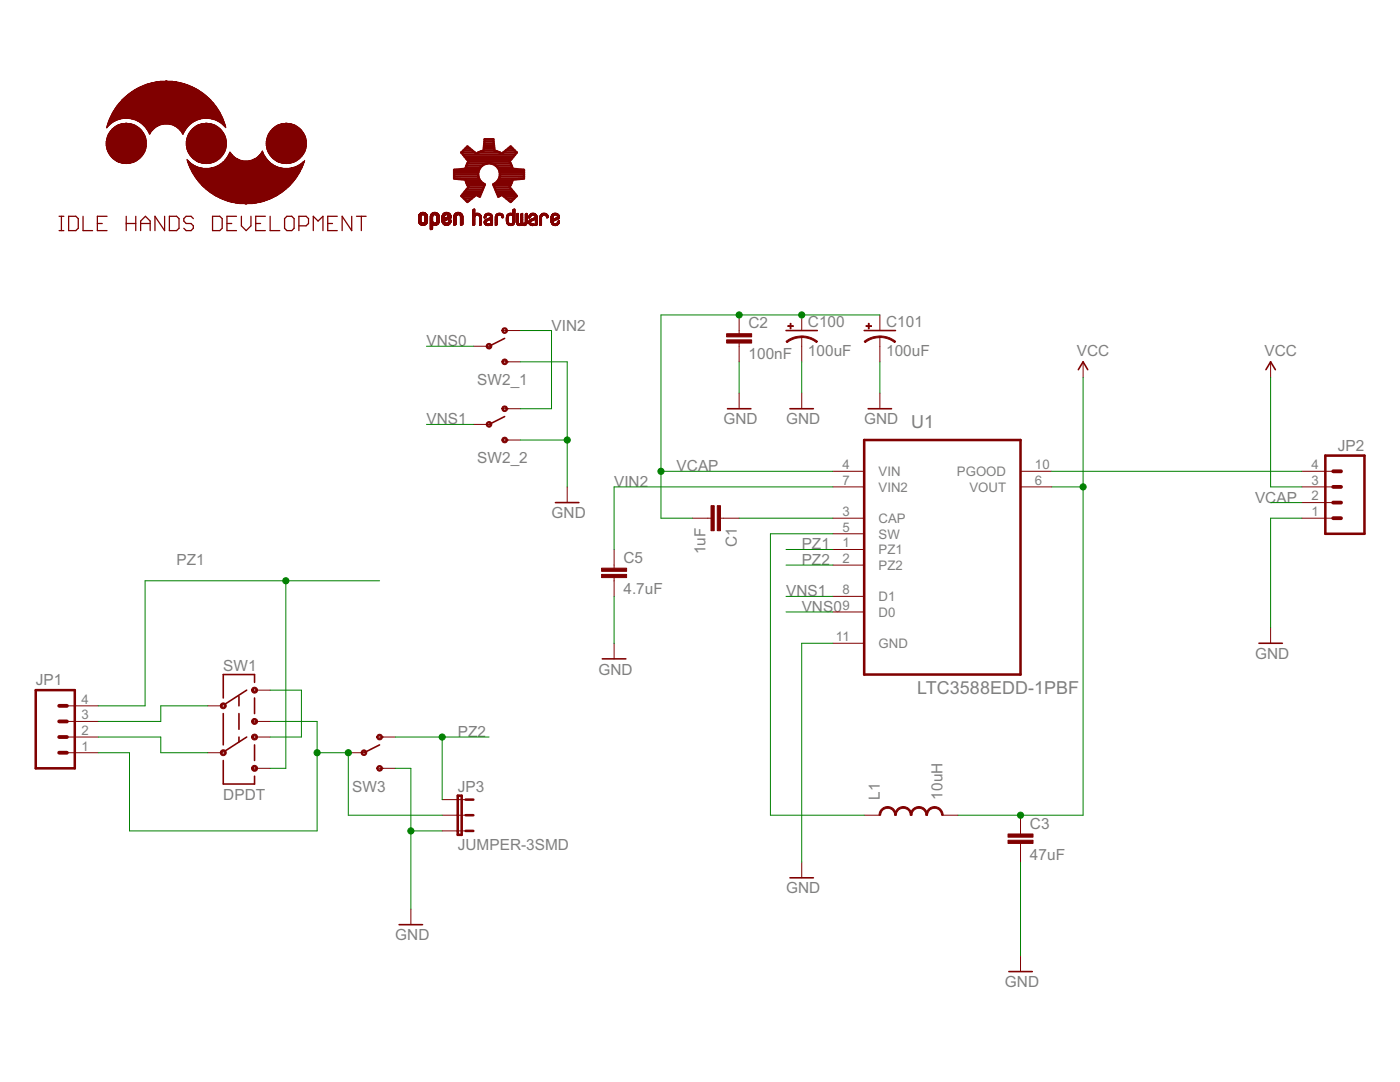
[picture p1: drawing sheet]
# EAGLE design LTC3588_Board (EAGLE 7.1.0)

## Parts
C1  1uF  CAP0603-CAP  [0603-CAP]
C2  100nF  CAP0603-CAP  [0603-CAP]
C3  47uF  CAP1206  [1206]
C5  4.7uF  CAP0603-CAP  [0603-CAP]
C100  100uF  CAP_POL7343  [EIA7343]
C101  100uF  CAP_POL7343  [EIA7343]
JP1  M04LOCK  [1X04_LOCK]
JP2  M04LOCK  [1X04_LOCK]
JP3  JUMPER-3SMD  [SJ_3]
L1  10uH  INDUCTOR1210  [1210]
LOGO1  IDLEHANDS_LOGOS  [IHD-LOGO-S]
LOGO2  OSHW-LOGOS  [OSHW-LOGO-S]
SW1  DPDT  SWITCH-DPDTAYZ0202  [AYZ0202]
SW2_1  SWITCH-SPDT  [SWITCH-SPDT-SMD-CK]
SW2_2  SWITCH-SPDT  [SWITCH-SPDT-SMD-CK]
SW3  SWITCH-SPDT  [SWITCH-SPDT-SMD-CK]
U1  LTC3588EDD-1PBF  [DFN300X300X80-11N]

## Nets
GND: C2.2 C3.2 C5.2 C100.C(-) C101.C(-) JP2.1 JP3.3 SW2_1.3(S) SW2_2.3(S) SW3.3(S) U1.11(GND)
N$1: JP1.3 SW1.2
N$2: JP1.2 SW1.5
N$3: SW1.1 SW1.4
N$5: JP1.1 JP3.2 SW1.3 SW3.2(P)
N$13: JP2.4 U1.10(PGOOD)
N$15: C1.1 U1.3(CAP)
N$16: L1.1 U1.5(SW)
PZ1: JP1.4 SW1.6 U1.1(PZ1)
PZ2: JP3.1 SW3.1(O) U1.2(PZ2)
VCAP: C1.2 C2.1 C100.A(+) C101.A(+) JP2.2 U1.4(VIN)
VCC: C3.1 JP2.3 L1.2 U1.6(VOUT)
VIN2: C5.1 SW2_1.1(O) SW2_2.1(O) U1.7(VIN2)
VNS0: SW2_1.2(P) U1.9(D0)
VNS1: SW2_2.2(P) U1.8(D1)

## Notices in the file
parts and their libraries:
SparkFun-Passives: Licensing: CC v3.0 Share-Alike You are welcome to use this library for commercial purposes.
